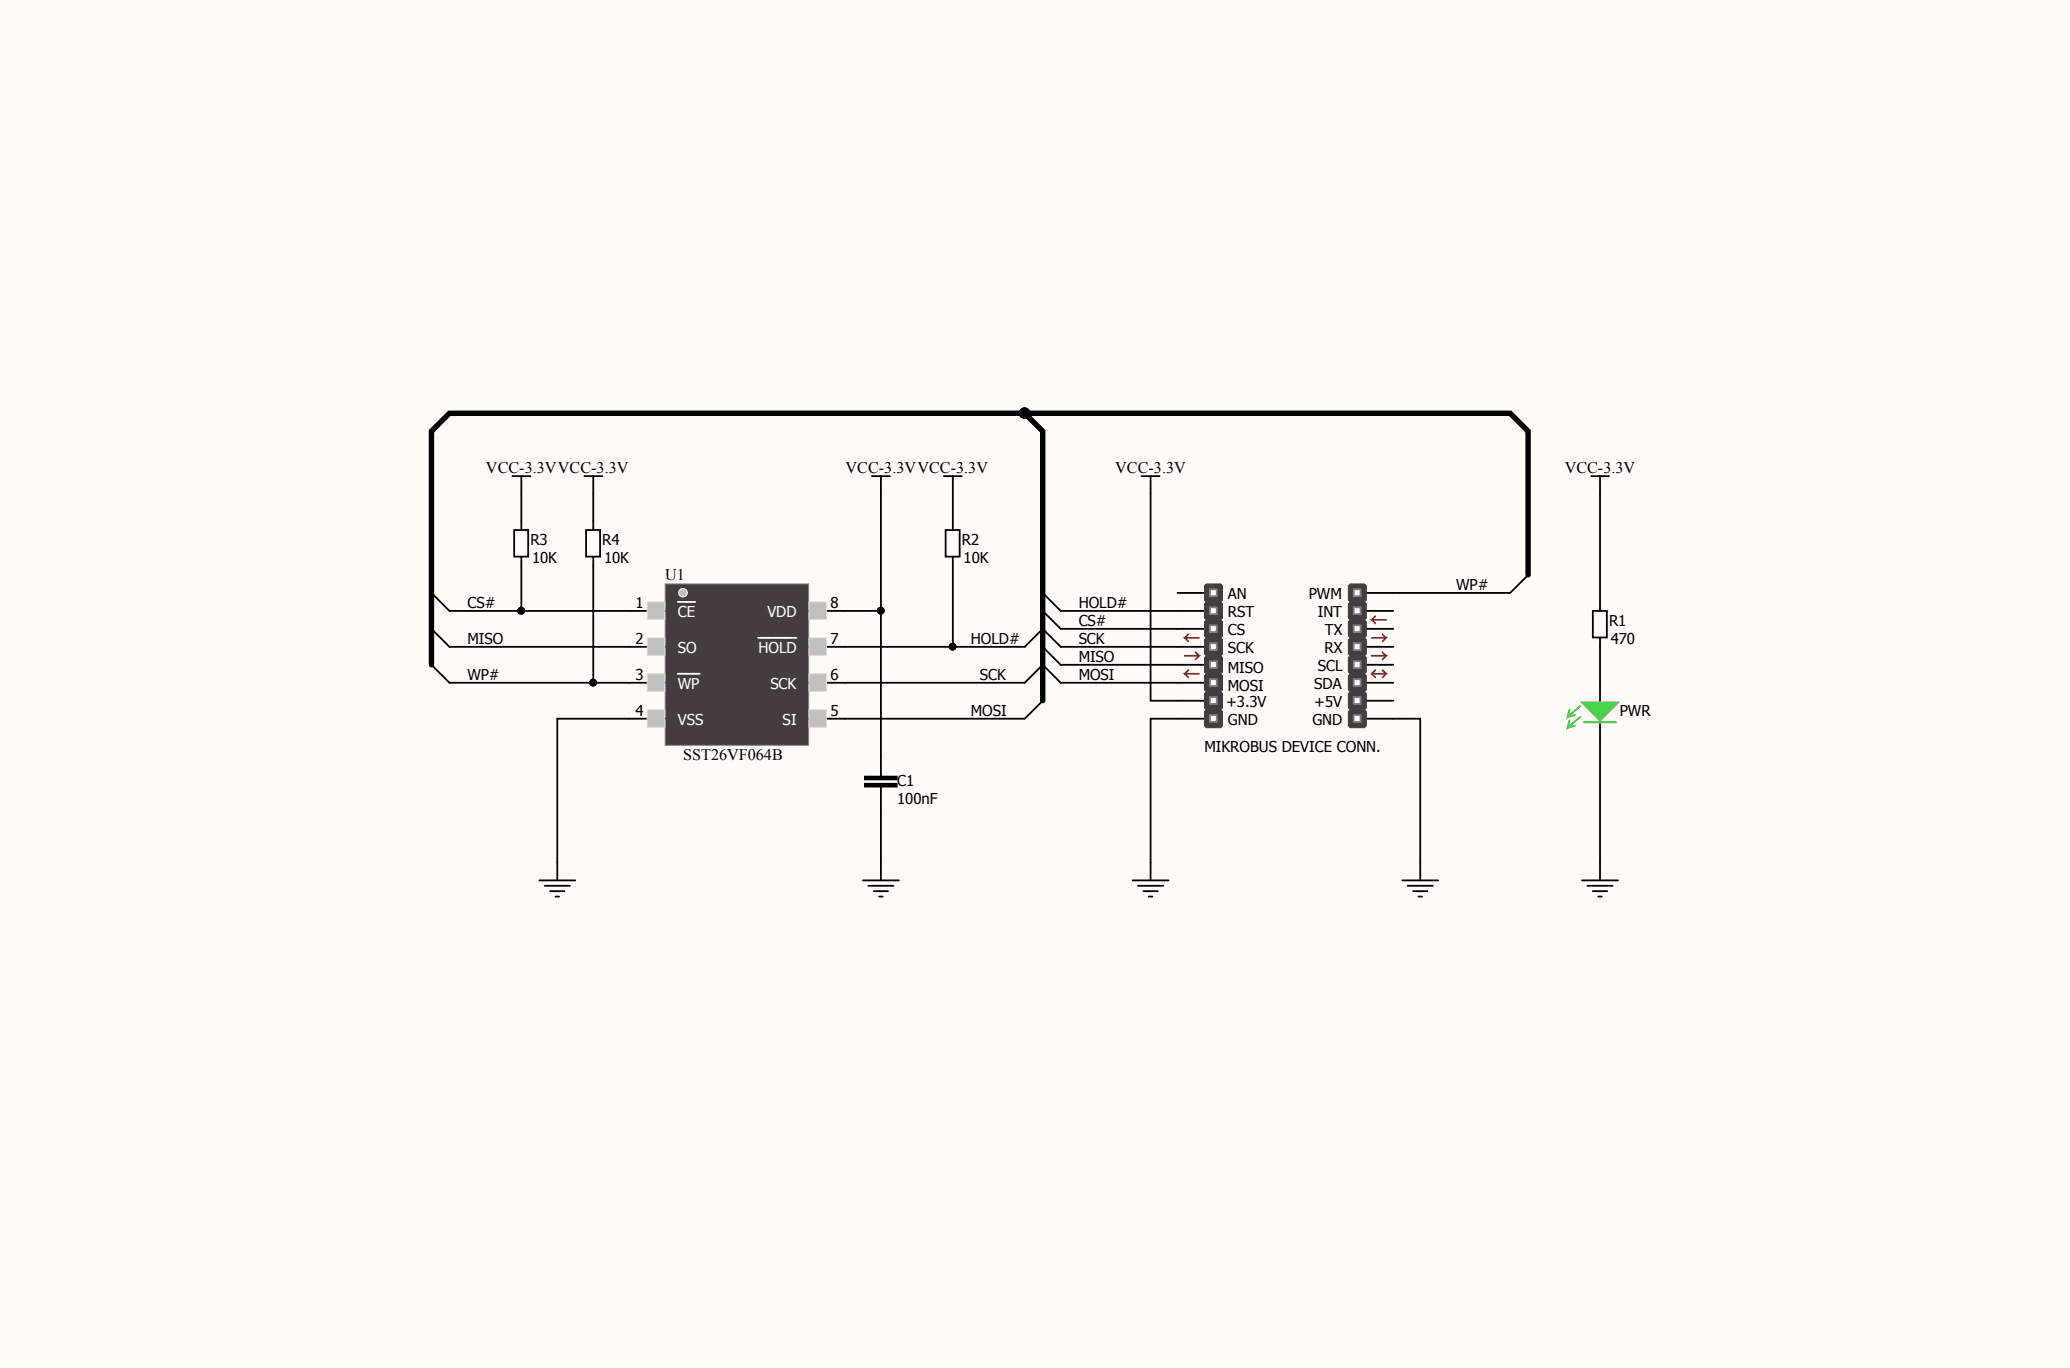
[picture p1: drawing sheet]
<svg xmlns="http://www.w3.org/2000/svg" width="292mm" height="193mm" viewBox="0 0 292 193" stroke-linecap="round" stroke-linejoin="round" font-family="sans-serif">
<path d="M0 0h291.7v192.6h-291.7z" fill="#fffcf8"/>
<g fill="none" stroke="#000" stroke-width=".25">
<path d="M166.2 83.6h3.8M166.2 86.2h3.8M166.2 88.7h3.8M166.2 91.2h3.8M166.2 93.8h3.8M166.2 96.3h3.8M166.2 98.8h3.8M192.8 83.6h3.8M192.8 86.2h3.8M192.8 88.7h3.8M192.8 91.2h3.8M192.8 93.8h3.8"/>
<path d="M192.8 96.3h3.8M192.8 98.8h3.8M166.2 101.4h3.8M192.8 101.4h3.8"/>
</g>
<path d="M170 82.6l.2-.2h2.1l.2 .2v2.1l-.2 .2h-2.1l-.2-.2z" fill-rule="evenodd" fill="#443c3e"/>
<path d="M170 82.6l.2-.2h2.1l.2 .2v2.1l-.2 .2h-2.1l-.2-.2z" fill="none" stroke="#443c3e" stroke-width=".14"/>
<path d="M170 85.2l.2-.3h2.1l.2 .3v2l-.2 .2h-2.1l-.2-.2z" fill-rule="evenodd" fill="#443c3e"/>
<path d="M170 85.2l.2-.3h2.1l.2 .3v2l-.2 .2h-2.1l-.2-.2z" fill="none" stroke="#443c3e" stroke-width=".14"/>
<g fill="#fff" stroke="#808080" stroke-width=".25">
<path d="M170.7 83.1h1v1h-1z"/>
<path d="M170.7 85.7h1v.9h-1z"/>
</g>
<path d="M170 87.7l.2-.3h2.1l.2 .3v2l-.2 .3h-2.1l-.2-.3z" fill-rule="evenodd" fill="#443c3e"/>
<path d="M170 87.7l.2-.3h2.1l.2 .3v2l-.2 .3h-2.1l-.2-.3z" fill="none" stroke="#443c3e" stroke-width=".14"/>
<path d="M170 90.2l.2-.2h2.1l.2 .2v2.1l-.2 .2h-2.1l-.2-.2z" fill-rule="evenodd" fill="#443c3e"/>
<path d="M170 90.2l.2-.2h2.1l.2 .2v2.1l-.2 .2h-2.1l-.2-.2z" fill="none" stroke="#443c3e" stroke-width=".14"/>
<g fill="#fff" stroke="#808080" stroke-width=".25">
<path d="M170.7 88.2h1v1h-1z"/>
<path d="M170.7 90.7h1v1h-1z"/>
</g>
<path d="M170 92.8l.2-.3h2.1l.2 .3v2l-.2 .2h-2.1l-.2-.2z" fill-rule="evenodd" fill="#443c3e"/>
<path d="M170 92.8l.2-.3h2.1l.2 .3v2l-.2 .2h-2.1l-.2-.2z" fill="none" stroke="#443c3e" stroke-width=".14"/>
<path d="M170 95.3l.2-.3h2.1l.2 .3v2l-.2 .3h-2.1l-.2-.3z" fill-rule="evenodd" fill="#443c3e"/>
<path d="M170 95.3l.2-.3h2.1l.2 .3v2l-.2 .3h-2.1l-.2-.3z" fill="none" stroke="#443c3e" stroke-width=".14"/>
<g fill="#fff" stroke="#808080" stroke-width=".25">
<path d="M170.7 93.3h1v.9h-1z"/>
<path d="M170.7 95.8h1v1h-1z"/>
</g>
<path d="M170 97.8l.2-.2h2.1l.2 .2v2.1l-.2 .2h-2.1l-.2-.2z" fill-rule="evenodd" fill="#443c3e"/>
<path d="M170 97.8l.2-.2h2.1l.2 .2v2.1l-.2 .2h-2.1l-.2-.2z" fill="none" stroke="#443c3e" stroke-width=".14"/>
<path d="M170 100.4l.2-.3h2.1l.2 .3v2l-.2 .2h-2.1l-.2-.2z" fill-rule="evenodd" fill="#443c3e"/>
<path d="M170 100.4l.2-.3h2.1l.2 .3v2l-.2 .2h-2.1l-.2-.2z" fill="none" stroke="#443c3e" stroke-width=".14"/>
<g fill="#fff" stroke="#808080" stroke-width=".25">
<path d="M170.7 98.3h1v1h-1z"/>
<path d="M170.7 100.9h1v.9h-1z"/>
</g>
<path d="M190.3 82.6l.2-.2h2l.3 .2v2.1l-.3 .2h-2l-.2-.2z" fill-rule="evenodd" fill="#443c3e"/>
<path d="M190.3 82.6l.2-.2h2l.3 .2v2.1l-.3 .2h-2l-.2-.2z" fill="none" stroke="#443c3e" stroke-width=".14"/>
<path d="M190.3 85.2l.2-.3h2l.3 .3v2l-.3 .2h-2l-.2-.2z" fill-rule="evenodd" fill="#443c3e"/>
<path d="M190.3 85.2l.2-.3h2l.3 .3v2l-.3 .2h-2l-.2-.2z" fill="none" stroke="#443c3e" stroke-width=".14"/>
<g fill="#fff" stroke="#808080" stroke-width=".25">
<path d="M191 83.1h1v1h-1z"/>
<path d="M191 85.7h1v.9h-1z"/>
</g>
<path d="M190.3 87.7l.2-.3h2l.3 .3v2l-.3 .3h-2l-.2-.3z" fill-rule="evenodd" fill="#443c3e"/>
<path d="M190.3 87.7l.2-.3h2l.3 .3v2l-.3 .3h-2l-.2-.3z" fill="none" stroke="#443c3e" stroke-width=".14"/>
<path d="M190.3 90.2l.2-.2h2l.3 .2v2.1l-.3 .2h-2l-.2-.2z" fill-rule="evenodd" fill="#443c3e"/>
<path d="M190.3 90.2l.2-.2h2l.3 .2v2.1l-.3 .2h-2l-.2-.2z" fill="none" stroke="#443c3e" stroke-width=".14"/>
<g fill="#fff" stroke="#808080" stroke-width=".25">
<path d="M191 88.2h1v1h-1z"/>
<path d="M191 90.7h1v1h-1z"/>
</g>
<path d="M190.3 92.8l.2-.3h2l.3 .3v2l-.3 .2h-2l-.2-.2z" fill-rule="evenodd" fill="#443c3e"/>
<path d="M190.3 92.8l.2-.3h2l.3 .3v2l-.3 .2h-2l-.2-.2z" fill="none" stroke="#443c3e" stroke-width=".14"/>
<path d="M190.3 95.3l.2-.3h2l.3 .3v2l-.3 .3h-2l-.2-.3z" fill-rule="evenodd" fill="#443c3e"/>
<path d="M190.3 95.3l.2-.3h2l.3 .3v2l-.3 .3h-2l-.2-.3z" fill="none" stroke="#443c3e" stroke-width=".14"/>
<g fill="#fff" stroke="#808080" stroke-width=".25">
<path d="M191 93.3h1v.9h-1z"/>
<path d="M191 95.8h1v1h-1z"/>
</g>
<path d="M190.3 97.8l.2-.2h2l.3 .2v2.1l-.3 .2h-2l-.2-.2z" fill-rule="evenodd" fill="#443c3e"/>
<path d="M190.3 97.8l.2-.2h2l.3 .2v2.1l-.3 .2h-2l-.2-.2z" fill="none" stroke="#443c3e" stroke-width=".14"/>
<path d="M190.3 100.4l.2-.3h2l.3 .3v2l-.3 .2h-2l-.2-.2z" fill-rule="evenodd" fill="#443c3e"/>
<path d="M190.3 100.4l.2-.3h2l.3 .3v2l-.3 .2h-2l-.2-.2z" fill="none" stroke="#443c3e" stroke-width=".14"/>
<g fill="#fff" stroke="#808080" stroke-width=".25">
<path d="M191 98.3h1v1h-1z"/>
<path d="M191 100.9h1v.9h-1z"/>
</g>
<g fill="none" stroke="#ee0e22" stroke-width=".25">
<path d="M167.2 92.5h2l-.5 .5M167.7 94.5l-.5 .5M167.7 89.5l-.5 .5M168.7 92l.5 .5M169.2 95h-2l.5 .6M169.2 90h-2l.5 .5M193.6 90h2l-.5 .5M193.6 92.5h2l-.5 .5M193.6 95h2l-.5 .6M193.6 95l.5 .6M194.1 86.9l-.5 .5M194.1 94.5l-.5 .5"/>
<path d="M195.1 89.5l.5 .5M195.1 92l.5 .5M195.1 94.5l.5 .5M195.6 87.4h-2l.5 .5"/>
</g>
<g fill="none" stroke="#000" stroke-width=".25">
<path d="M72.6 74.8h1.9v3.7h-1.9zM73.6 69.7v5.1M73.6 78.6v7.6M82.7 74.8h2v3.7h-2zM83.7 78.6v17.7h5.1M83.7 69.7v5.1M133.4 74.8h2v3.7h-2zM134.5 69.7v5.1M134.5 78.6v12.6M225.8 69.7v16.5M60.9 88.7l2.5 2.5h25.4M60.9 83.6l2.5 2.6"/>
<path d="M119.2 91.2h25.4l2.5-2.5 2.6 2.5h16.5M119.2 96.3h25.4l2.5-2.5 2.6 2.5h16.5M119.2 86.2h5.1M147.1 98.8l-2.5 2.6h-25.4M147.1 91.2l2.6 2.6h16.5M147.1 86.2l2.6 2.5h16.5M147.1 83.6l2.6 2.6h16.5M224.8 86.2h1.9v3.7h-1.9zM225.8 90v6.3M88.8 101.4h-10.2v22.8M124.3 106.4v3.1M124.3 111v13.2"/>
<path d="M166.2 101.4h-3.8v22.8M196.6 101.4h3.8v22.8M225.8 104.7v19.5M76.1 124.2h5.1M76.9 124.9h3.5M77.6 125.7h2.1M78.4 126.5h.5M121.8 124.2h5M122.5 124.9h3.6M123.3 125.7h2M124.1 126.5h.5M159.8 124.2h5.1"/>
<path d="M160.6 124.9h3.5M161.3 125.7h2.1M162.1 126.5h.5M197.9 124.2h5M198.6 124.9h3.6M199.4 125.7h2M200.2 126.5h.5M223.2 124.2h5.1M224 124.9h3.6M224.8 125.7h2M225.5 126.5h.5"/>
</g>
<g fill="#000">
<path d="M122 109.5h4.6v.5h-4.6z" fill-rule="evenodd"/>
<path d="M122 110.5h4.6v.5h-4.6z" fill-rule="evenodd"/>
</g>
<path d="M122 109.5h4.6v.5h-4.6zM122 110.5h4.6v.5h-4.6z" fill="none" stroke="#000" stroke-width=".14"/>
<g fill="#000" stroke="#000" stroke-width=".14">
<circle cx="144.6" cy="58.3" r=".74"/>
<circle cx="73.5" cy="86.1" r=".48"/>
<circle cx="83.7" cy="96.3" r=".48"/>
<circle cx="124.3" cy="86.1" r=".48"/>
<circle cx="134.4" cy="91.2" r=".48"/>
</g>
<path d="M60.9 93.8v-33l2.5-2.5h81.2l2.5 2.5v38" fill="none" stroke="#000" stroke-width=".76"/>
<path d="M93.9 82.4h20.2v22.7h-20.2z" fill="#443c3e" stroke="#808080" stroke-width=".14"/>
<path d="M88.8 96.3h5.1M88.8 91.2h5.1M88.8 86.2h5.1M114.2 96.3h5M114.2 91.2h5M114.2 86.2h5M88.8 101.4h5.1M114.2 101.4h5" fill="none" stroke="#000" stroke-width=".25"/>
<path d="M95.6 95h3.1M95.6 84.9h2.5M107 90h5.4" fill="none" stroke="#fff" stroke-width=".25"/>
<g fill="#c0c0c0" stroke="#e5dec5" stroke-width=".14">
<path d="M91.3 100.1h2.5v2.5h-2.5z"/>
<path d="M91.3 95h2.5v2.5h-2.5z"/>
<path d="M91.3 90h2.5v2.5h-2.5z"/>
<path d="M91.3 84.9h2.5v2.5h-2.5z"/>
<path d="M114.2 84.9h2.4v2.5h-2.4z"/>
<path d="M114.2 90h2.4v2.5h-2.4z"/>
<path d="M114.2 95h2.4v2.5h-2.4z"/>
<path d="M114.2 100.1h2.4v2.5h-2.4z"/>
</g>
<circle cx="96.4" cy="83.6" r=".61" fill="#c0c0c0" stroke="#fff" stroke-width=".14"/>
<g fill="none" stroke="#000" stroke-width=".25">
<path d="M72.3 67.2h2.5M73.6 67.2v2.5M82.4 67.2h2.6M83.7 67.2v2.5M123 67.2h2.6M124.3 67.2v39.2M133.2 67.2h2.5M134.5 67.2v2.5M161.1 67.2h2.5M162.4 67.2v31.6h3.8M224.5 67.2h2.5M225.8 67.2v2.5"/>
<path d="M60.9 93.8l2.5 2.5M215.6 81.1l-2.5 2.5h-16.5"/>
</g>
<g fill="#000" stroke="#000" stroke-width=".14">
<circle cx="144.6" cy="58.3" r=".74"/>
<circle cx="124.3" cy="86.1" r=".48"/>
</g>
<path d="M144.6 58.3h68.5l2.5 2.5v20.3" fill="none" stroke="#000" stroke-width=".76"/>
<path d="M223.2 99.1h5.1l-2.5 2.5z" fill="#3c3"/>
<path d="M223 99.6l-1.8 1.5 .3-1M223.2 99.1h5.1l-2.5 2.5zM222.2 100.9l-1 .2M222.2 102.4l-1 .2M223 101.1l-1.8 1.5 .3-1M223.5 101.9h4.6" fill="none" stroke="#3c3" stroke-width=".25"/>
<path d="M63.4 86.2h25.4M63.4 96.3h20.3M225.8 96.3v2.5M225.8 102.1v2.6" fill="none" stroke="#000" stroke-width=".25"/>
<g fill="#000" stroke="#000" stroke-width=".14">
<circle cx="73.5" cy="86.1" r=".48"/>
<circle cx="83.7" cy="96.3" r=".48"/>
</g>
<g font-size="2.3">
<text x="68.6" y="66.7">VCC-3.3VVCC-3.3V</text>
<text x="119.3" y="66.7">VCC-3.3VVCC-3.3V</text>
<text x="157.4" y="66.7">VCC-3.3V</text>
<text x="220.8" y="66.7">VCC-3.3V</text>
<text x="93.9" y="81.9">U1</text>
<text x="96.4" y="107.2">SST26VF064B</text>
</g>
<g font-size="2.1">
<text x="74.8" y="76.9">R3</text>
<text x="85" y="76.9">R4</text>
<text x="135.7" y="76.9">R2</text>
<text x="75.1" y="79.4">10K</text>
<text x="85.2" y="79.4">10K</text>
<text x="136" y="79.4">10K</text>
<text x="205.5" y="83.2">WP#</text>
<text x="66" y="85.8">CS#</text>
<text x="89.7" y="85.8">1</text>
<text x="117.2" y="85.8">8</text>
<text x="152.2" y="88.3">CS#</text>
<text x="152.2" y="85.8">HOLD#</text>
<text x="173.3" y="84.5">AN</text>
<text x="173.3" y="87">RST</text>
<text x="173.3" y="89.6">CS</text>
<text x="184.7" y="84.5">PWM</text>
<text x="186" y="87">INT</text>
<text x="187" y="89.6">TX</text>
<text x="227" y="88.3">R1</text>
<text x="66" y="90.8">MISO</text>
<text x="66" y="95.9">WP#</text>
<text x="89.7" y="90.8">2</text>
<text x="89.7" y="95.9">3</text>
<text x="117.2" y="95.9">6</text>
<text x="117.2" y="90.8">7</text>
<text x="137" y="90.8">HOLD#</text>
<text x="138.3" y="95.9">SCK</text>
<text x="152.2" y="90.8">SCK</text>
<text x="152.2" y="95.9">MOSI</text>
<text x="152.2" y="93.4">MISO</text>
<text x="173.3" y="92.1">SCK</text>
<text x="173.3" y="94.9">MISO</text>
<text x="186" y="94.6">SCL</text>
<text x="186.9" y="92.1">RX</text>
<text x="227.3" y="90.8">470</text>
<text x="89.7" y="101">4</text>
<text x="117.2" y="101">5</text>
<text x="137" y="101">MOSI</text>
<text x="173" y="99.7">+3.3V</text>
<text x="173.3" y="97.4">MOSI</text>
<text x="185.4" y="97.2">SDA</text>
<text x="185.4" y="99.7">+5V</text>
<text x="228.6" y="101">PWR</text>
<text x="170" y="106">MIKROBUS DEVICE CONN.</text>
<text x="173.3" y="102.2">GND</text>
<text x="185.2" y="102.2">GND</text>
<text x="126.6" y="110.8">C1</text>
<text x="126.6" y="113.4">100nF</text>
</g>
<g font-size="2.1" fill="#fff">
<text x="95.6" y="87">CE</text>
<text x="108.3" y="87">VDD</text>
<text x="95.6" y="92.1">SO</text>
<text x="107" y="92.1">HOLD</text>
<text x="95.6" y="97.2">WP</text>
<text x="108.7" y="97.2">SCK</text>
<text x="95.6" y="102.2">VSS</text>
<text x="110.4" y="102.2">SI</text>
</g>
</svg>
